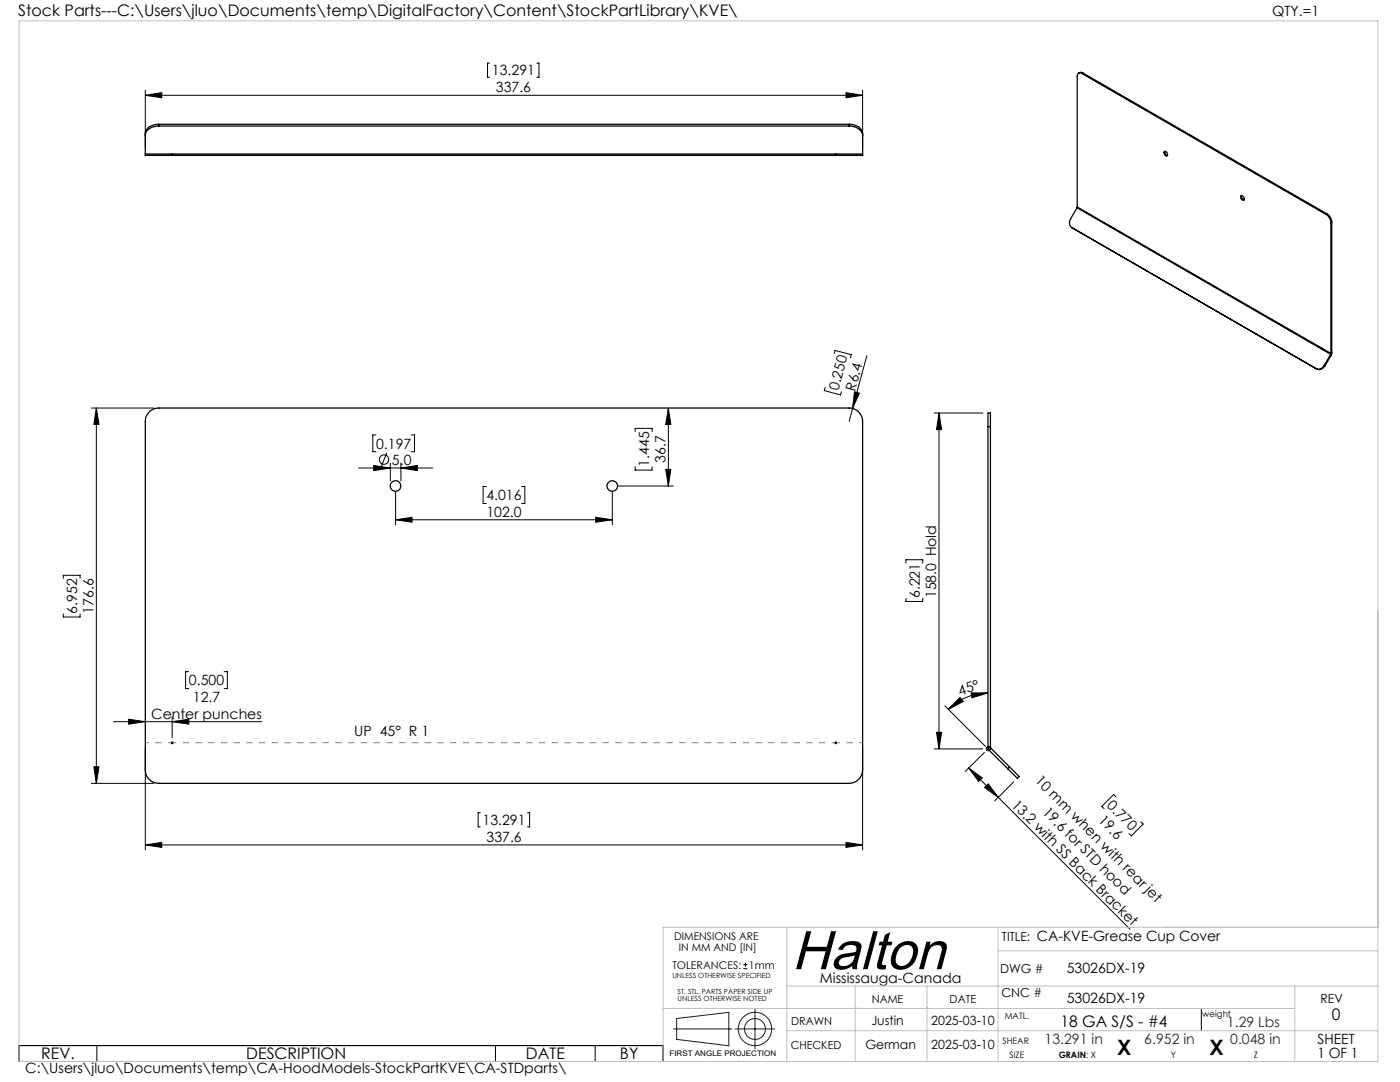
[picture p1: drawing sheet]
<svg xmlns="http://www.w3.org/2000/svg" width="279mm" height="216mm" viewBox="0 0 279 216" stroke-linecap="round" stroke-linejoin="round" font-family="sans-serif">
<g fill="none" stroke="#000" stroke-width=".25">
<path d="M215.9 14.7a.58 .58 0 0 0-.6-.1 .58 .58 0 0 0-.3 .6v26.1M215.9 14.7l48.8 28.1M216.1 14.6l-.5-.2-.3 .2M216.1 14.6l-.2 .1M216.1 14.6l48.7 28.1M29 30.7v.3h143.2v-.3M29 30.7h143.2M31.7 24.8a2.32 2.32 0 0 0-2.7 1.9v4M31.7 25.2a2.39 2.39 0 0 0-2.7 1.9M31.7 24.8v.4M31.7 25.2h137.8M31.7 24.8h137.8"/>
<path d="M166.7 30.8h.2v.2h-.3zM169.5 24.8a2.32 2.32 0 0 1 2.7 1.9v4M169.5 25.2a2.39 2.39 0 0 1 2.7 1.9M169.5 24.8v.4M232.3 30.3a.49 .49 0 0 1 .6 .2 .49 .49 0 0 1-.1 .7l-.4-.3zM232.5 30.2a.69 .69 0 0 0 .5 .8M247.6 39.1a.54 .54 0 0 1 .6 .2 .54 .54 0 0 1-.1 .7 .69 .69 0 0 1-.5-.9zM247.8 39a.69 .69 0 0 0 .5 .9M213.9 45.4l48.9 28.2M213.9 45.4l.2 .1M214.9 41.5l-1.3 2.2a1.31 1.31 0 0 0 .3 1.7M214.9 41.5l50.7 29.2"/>
<path d="M215 41.3l-.1 .2M215 41.3l50.6 29.2M264.7 42.8a2.1 2.1 0 0 1 .9 1.6M264.8 42.7a2.1 2.1 0 0 1 1 1.6M264.8 42.7l-.1 .1M265.6 44.4v26.1M265.8 44.3l-.2 .1M265.8 44.3v26.1M263.7 69.4v.2zM264.3 73a1.27 1.27 0 0 1-1.7 .6h.2M264.3 73h.1M264.4 73a1.21 1.21 0 0 1-1.6 .6"/>
<path d="M265.6 70.7l-1.3 2.3M265.6 70.7l.1 .1M265.6 70.5v.2M265.7 70.8l-1.3 2.2M265.8 70.4l-.1 .4M265.8 70.4l-.2 .1M29.8 82.2a2.49 2.49 0 0 1 1.9-.8h137.8a2.65 2.65 0 0 1 2.7 2.7v69.5a2.71 2.71 0 0 1-2.7 2.7h-137.8a2.71 2.71 0 0 1-2.7-2.7v-69.5a2.49 2.49 0 0 1 .8-1.9zM197.2 85.1v-2.7h.5v2.7M197.2 85.1h.5M197.2 85.1v63.9M197.7 85.1v63.9M197.2 149l.2 .7"/>
<path d="M197.2 149h.5M197.4 149.7l3.7 3.7M197.7 149l.1 .3M197.8 149.3l-.4 .4M197.8 149.3l3.7 3.7M201.5 153l1.9 1.9-.4 .4-1.9-1.9M201.5 153l-.4 .4"/>
<circle cx="34.3" cy="30.9" r=".15"/>
<circle cx="216.9" cy="42.5" r=".08"/>
<circle cx="78.9" cy="97" r="1.05"/>
<circle cx="122.2" cy="97" r="1.06"/>
<circle cx="34.4" cy="148.2" r=".18"/>
<circle cx="166.8" cy="148.2" r=".17"/>
</g>
<g fill="none" stroke="#000" stroke-width=".2">
<path d="M29 18v11.5M29 19h143.2M29 19l3.3-.5v1zM97.7 12.6h-.4v2.8h.4M107.1 12.6h.5v2.8h-.5M168.8 18.5l3.4 .5-3.4 .5zM172.2 18v11.5M164.7 77.3l-.2 .6 3.2 .9 .2-.6M166.5 70.5l.2-.6 3.2 .9-.2 .6M170.5 78.2l1 .3-1.4 3zM173 70.9l-2.9 10.6M18.2 81.4h12.5"/>
<path d="M19.2 81.4l.6 3.3h-1.1zM19.2 81.4v74.9M71.5 93.4h14.9M74.6 92.9l3.3 .5-3.3 .5zM75 86.8h-.6v3.3h.6M77.2 90.4l-1.1 2.7M77.9 92.4v3.6M79 98v6.7M80 92.4v3.6M80 93.4l3.3-.5v1zM82.1 86.8h.6v3.3h-.6M97 97.1h-.6v3.4h.6"/>
<path d="M104.1 97.1h.6v3.4h-.6M122.2 98v6.7M123.2 97h11.2M126.8 86.1v-.6h3.3v.6M126.8 93.1v.7h3.3v-.7M132.9 93.7h1l-.5 3.3zM133.4 81.4v15.6M133.4 81.4l.5 3.3h-1zM170.1 81.5l-.6 2.6M186.4 82.4h9.7M187.4 82.4v67M187.4 82.4l.5 3.3h-1z"/>
<path d="M12.6 115.4v-.6h3.4v.6M79 103.7l3.2-.5v1zM79 103.7h43.2M118.9 103.2l3.3 .5-3.3 .5zM180.8 112.4v-.7h3.3v.7M180.8 119.4v.6h3.3v-.6M12.6 122.5v.6h3.4v-.6M37.7 134h-.7v3.4h.7M44.7 134h.7v3.4h-.7M191.6 139.2l.6 .8-2.9 1.5zM193.8 138.3h3.4l-3.2 .9zM197.2 138.3a11.3 11.3 0 0 0-7.9 3.2"/>
<path d="M18.2 156.3h12.5M18.7 153h1.1l-.6 3.3zM22.6 144h29.6M25.7 143.5l3.3 .5-3.3 .5zM29 149.2v20.4M34.4 144l3.3-.5v1zM34.4 143v4.2M172.2 149.2v20.4M186.4 149.4h9.7M186.9 146.1h1l-.5 3.3zM188.6 140.8l8.1 8.2M193.3 153.2l32.2 32.2"/>
<path d="M193.3 153.2l2.7 2-.7 .7zM196.5 150.1l-3.9 3.9M196.5 157.1l.7-.7 2 2.7zM196.7 149.4h1M196.8 149.1l.7 .7M197.2 148.9v1M197.5 149.1l-.7 .7M202.3 156l-3.8 3.8M222.7 159l-.5-.5-2.3 2.4 .4 .5M29 168.6l3.3-.5v1zM29 168.6h143.2M95.8 162.2h-.4v2.8h.4"/>
<path d="M105.3 162.2h.4v2.8h-.4M168.8 168.1l3.4 .5-3.4 .5zM227.7 164l.4 .4-2.3 2.4-.5-.5M148.3 193.3h.9M148.3 192.5h.9M148.8 192.1v.8M3.8 208.6h128.5v3.2h-128.5zM19.3 208.6v3.2M98.9 208.6v3.2M118.8 208.6v3.2M239.7 201.2v4.5"/>
<circle cx="76.6" cy="91.7" r=".93"/>
</g>
<g fill="none" stroke="#191924" stroke-width=".2">
<path d="M134.4 205.3h11.7M135 203.2l10.5-1.2v6.7l-10.5-1.3zM146.7 205.3h7.9M150.7 201.4v7.9"/>
<circle cx="150.7" cy="205.3" r="2.09"/>
<circle cx="150.7" cy="205.3" r="3.3"/>
</g>
<path d="M29 148.2h5.2M34.6 148.2h132M167 148.2h5.2" fill="none" stroke="#808080" stroke-width=".2" stroke-dasharray="1.3 1.3 1.3 1.3" stroke-dashoffset=".6" stroke-linecap="butt"/>
<path d="M3.8 4.2h271.2v207.6h-271.2zM157 196.7h118M157 185v26.8M170.7 196.7v15.1M185 196.7v15.1M199.2 185v26.8M199.2 189.7h75.8M258.4 196.7v15.1M275 185h-142.7v26.8M132.3 201.2h126.1M157 205.7h118M170.7 201h.1" fill="none" stroke="#c0c0c0" stroke-width=".2"/>
<g fill="#000">
<path d="M170.5 78.2l1 .3-1.4 3z"/>
<path d="M29 19l3.3-.5v1zM168.8 18.5l3.4 .5-3.4 .5z"/>
<path d="M19.2 81.4l.6 3.3h-1.1zM18.7 153h1.1l-.6 3.3z"/>
<path d="M133.4 81.4l.5 3.3h-1zM132.9 93.7h1l-.5 3.3z"/>
<path d="M79 103.7l3.2-.5v1zM118.9 103.2l3.3 .5-3.3 .5z"/>
<path d="M193.8 138.3h3.4l-3.2 .9zM191.6 139.2l.6 .8-2.9 1.5z"/>
<path d="M34.4 144l3.3-.5v1zM25.7 143.5l3.3 .5-3.3 .5z"/>
<path d="M186.9 146.1h1l-.5 3.3zM187.4 82.4l.5 3.3h-1z"/>
<path d="M193.3 153.2l2.7 2-.7 .7zM196.5 157.1l.7-.7 2 2.7z"/>
<path d="M29 168.6l3.3-.5v1zM168.8 168.1l3.4 .5-3.4 .5zM74.6 92.9l3.3 .5-3.3 .5zM80 93.4l3.3-.5v1z"/>
</g>
<text font-size="11" x="158" y="193.4">Halton</text>
<g font-size="4.2">
<text x="223" y="210.4">X</text>
<text x="241.4" y="210.4">X</text>
</g>
<g font-size="3.2">
<text x="3.6" y="3.3">Stock Parts---C:\Users\jluo\Documents\temp\DigitalFactory\Content\StockPartLibrary\KVE\</text>
<text x="265.8" y="203.5">0</text>
<text x="211.6" y="204.9">18 GA S/S - #4</text>
<text x="8.2" y="211.4">REV.</text>
<text x="49.2" y="211.4">DESCRIPTION</text>
<text x="105" y="211.4">DATE</text>
<text x="123.7" y="211.4">BY</text>
</g>
<g font-size="2.8">
<text x="253.9" y="3.3">QTY.=1</text>
<text x="98.2" y="15">13.291</text>
<text x="99" y="18.4">337.6</text>
<text x="167.3" y="78" transform="rotate(-75 167.3 78)">0.250</text>
<text x="170.7" y="78.2" transform="rotate(-75 170.7 78.2)">R6.4</text>
<text x="75.1" y="89.5">0.197</text>
<text x="78.2" y="92.8">5.0</text>
<text x="129.5" y="93.1" transform="rotate(-90 129.5 93.1)">1.445</text>
<text x="132.8" y="92.3" transform="rotate(-90 132.8 92.3)">36.7</text>
<text x="97.1" y="99.8">4.016</text>
<text x="97.1" y="103.1">102.0</text>
<text x="183.6" y="119.4" transform="rotate(-90 183.6 119.4)">6.221</text>
<text x="186.8" y="119.4" transform="rotate(-90 186.8 119.4)">158.0 Hold</text>
<text x="15.4" y="122.5" transform="rotate(-90 15.4 122.5)">6.952</text>
<text x="18.6" y="122.5" transform="rotate(-90 18.6 122.5)">176.6</text>
<text x="37.7" y="136.8">0.500</text>
<text x="30.2" y="143.4">Center punches</text>
<text x="38.5" y="140">12.7</text>
<text x="191.6" y="138.8" transform="rotate(-18 191.6 138.8)">45°</text>
<text x="70.7" y="146.9">UP 45° R 1</text>
<text x="206.4" y="155.9" transform="rotate(45 206.4 155.9)">10 mm when with rear jet</text>
<text x="201.7" y="160.7" transform="rotate(45 201.7 160.7)">13.2 with SS Back Bracket</text>
<text x="220.8" y="160.9" transform="rotate(45 220.8 160.9)">0.770</text>
<text x="96.3" y="164.6">13.291</text>
<text x="97.1" y="168">337.6</text>
<text x="207.9" y="162.2" transform="rotate(45 207.9 162.2)">19.6 for STD hood</text>
<text x="219" y="163.8" transform="rotate(45 219 163.8)">19.6</text>
<text x="206.9" y="187.8">CA-KVE-Grease Cup Cover</text>
<text x="163.6" y="196.1">Mississauga-Canada</text>
<text x="212.9" y="194.1">53026DX-19</text>
<text x="212.9" y="200.1">53026DX-19</text>
<text x="263" y="208.3">SHEET</text>
<text x="5" y="214.1">C:\Users\jluo\Documents\temp\CA-HoodModels-StockPartKVE\CA-STDparts\</text>
<text x="262.9" y="211.1">1 OF 1</text>
</g>
<g font-size="2.8" fill="#400040">
<text x="208.5" y="208.3">13.291 in</text>
<text x="228.4" y="208.3">6.952 in</text>
<text x="244.9" y="204.9">1.29 Lbs</text>
<text x="245.5" y="208.3">0.048 in</text>
</g>
<g font-size="2.5">
<text x="200" y="187.8">TITLE:</text>
<text x="199.6" y="194.1">DWG #</text>
<text x="199.9" y="198.9">CNC #</text>
<text x="263.5" y="200.1">REV</text>
<text x="172.7" y="209.3">German</text>
<text x="173.9" y="204.6">Justin</text>
<text x="185.9" y="204.6">2025-03-10</text>
<text x="185.9" y="209.3">2025-03-10</text>
</g>
<g font-size="2.2">
<text x="174" y="200.1">NAME</text>
<text x="189.5" y="200.1">DATE</text>
<text x="157.8" y="209.3">CHECKED</text>
<text x="157.9" y="204.6">DRAWN</text>
</g>
<g font-size="2.1">
<text x="134.5" y="187.6">DIMENSIONS ARE</text>
<text x="135.5" y="189.7">IN MM AND [IN]</text>
<text x="134.2" y="193.3">TOLERANCES:</text>
<text x="149.5" y="193.3">1mm</text>
</g>
<g font-size="1.8">
<text x="200.5" y="203.3">MATL.</text>
<text x="240" y="202.8">weight</text>
<text x="200.1" y="208.3">SHEAR</text>
<text x="201.5" y="211.1">SIZE</text>
<text x="211.3" y="211.1">GRAIN: X</text>
<text x="233.7" y="211.1">Y</text>
<text x="250.2" y="211.1">Z</text>
</g>
<text font-size="1.5" x="133.6" y="210.7">FIRST ANGLE PROJECTION</text>
<g font-size="1.4">
<text x="134.2" y="195.1">UNLESS OTHERWISE SPECIFIED</text>
<text x="135.2" y="198.3">ST. STL. PARTS PAPER SIDE UP</text>
<text x="135.2" y="199.7">UNLESS OTHERWISE NOTED</text>
</g>
</svg>
